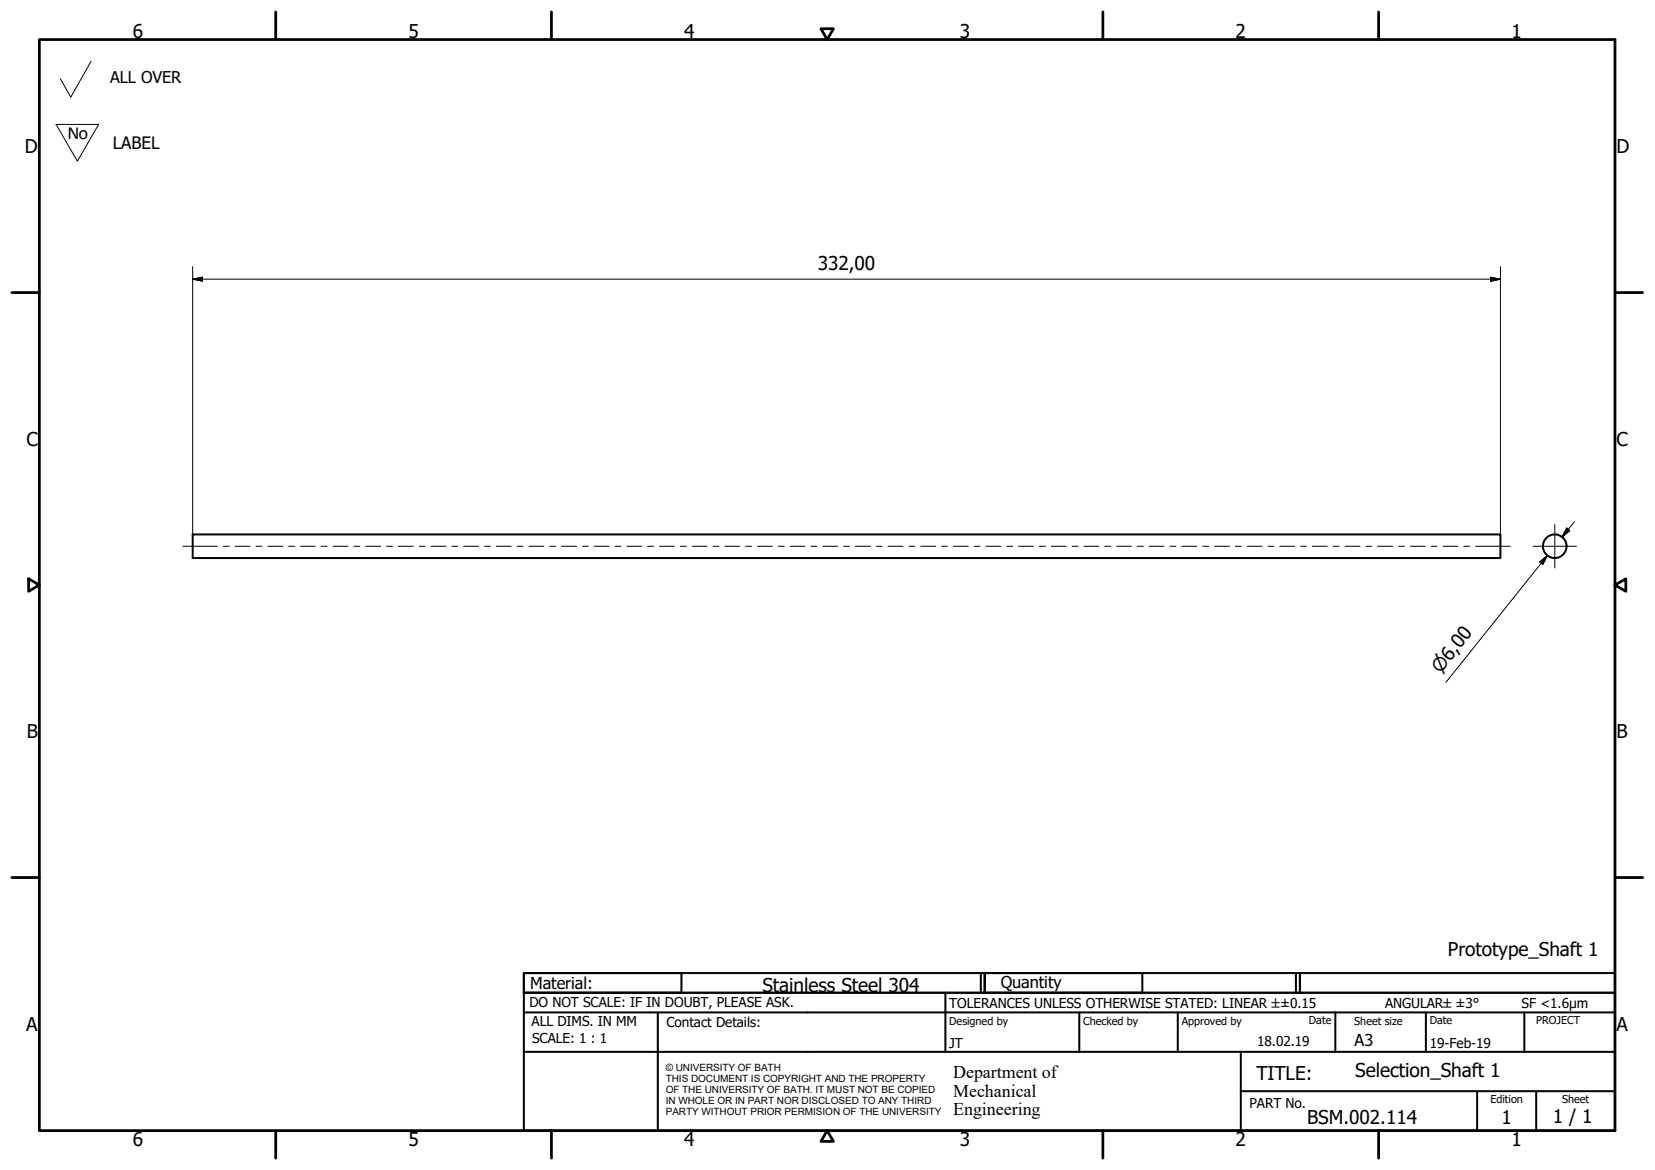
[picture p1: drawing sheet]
<svg xmlns="http://www.w3.org/2000/svg" width="420mm" height="297mm" viewBox="0 0 420 297" stroke-linecap="round" stroke-linejoin="round" font-family="sans-serif">
<!-- layer: Visible (ISO) -->
<g fill="none" stroke="#000" stroke-width=".51">
<path d="M48.9 135.7h332v6h-332z"/>
<circle cx="394.7" cy="138.7" r="3"/>
</g>
<!-- layer: Border (ISO) -->
<g fill="none" stroke="#000" stroke-width=".7">
<path d="M10 10h400v277h-400zM70 3v7M140 3v7M208.4 7.3h3.2l-1.6 2.7zM280 3v7M350 3v7M3 74.3h7M410 74.3h7M7.3 146.9l2.7 1.6-2.7 1.6zM410 148.5l2.7-1.6v3.2zM3 222.8h7M410 222.8h7"/>
<path d="M70 287v7M140 287v7M210 287l1.6 2.8h-3.2zM280 287v7M350 287v7"/>
</g>
<!-- layer: Title (ISO) -->
<g fill="none" stroke="#000" stroke-width=".51">
<path d="M133 247h40v5h-40zM133 247h117v5h-117zM133 257v-5h277v5M133 257h277v30h-277zM167 257v30M240 252v15M249 247v5M250 247h40v5h-40zM250 247h80v5h-80zM274 257v10M299 257v10M329 247v5"/>
<path d="M330 247h80v5h-80zM339 257v10M362 257v10M387 257v10M133 267h277M315 277h95M315 267v20M375 277v10M390 277v10"/>
</g>
<!-- layer: Sketch Geometry (ISO) -->
<path d="M23.1 15.6l-5.1 9.1-2.7-4.7M14.2 31.6h10.8l-5.4 9.3z" fill="none" stroke="#000" stroke-width=".25"/>
<!-- layer: Centerline (ISO) -->
<g fill="none" stroke="#000" stroke-width=".25">
<path d="M46.4 138.7h8.8M56.7 138.7h1.5M59.7 138.7h3.8M65 138.7h1.5M68 138.7h3.8M73.3 138.7h1.5M76.3 138.7h3.8M81.6 138.7h1.5M84.6 138.7h3.7M89.9 138.7h1.5M92.9 138.7h3.7M98.1 138.7h1.5"/>
<path d="M101.1 138.7h3.8M106.4 138.7h1.5M109.4 138.7h3.8M114.7 138.7h1.5M117.7 138.7h3.8M123 138.7h1.5M126 138.7h3.8M131.3 138.7h1.5M134.3 138.7h3.8M139.6 138.7h1.5M142.6 138.7h3.8M147.9 138.7h1.5"/>
<path d="M150.9 138.7h3.7M156.1 138.7h1.5M159.2 138.7h3.7M164.4 138.7h1.5M167.4 138.7h3.8M172.7 138.7h1.5M175.7 138.7h3.8M181 138.7h1.5M184 138.7h3.8M189.3 138.7h1.5M192.3 138.7h3.8M197.6 138.7h1.5"/>
<path d="M200.6 138.7h3.8M205.9 138.7h1.5M208.9 138.7h3.8M214.2 138.7h1.5M217.2 138.7h3.8M222.4 138.7h1.5M225.4 138.7h3.8M230.7 138.7h1.5M233.7 138.7h3.8M239 138.7h1.5M242 138.7h3.8M247.3 138.7h1.5"/>
<path d="M250.3 138.7h3.8M255.6 138.7h1.5M258.6 138.7h3.8M263.9 138.7h1.5M266.9 138.7h3.8M272.2 138.7h1.5M275.2 138.7h3.8M280.5 138.7h1.5M283.5 138.7h3.8M288.8 138.7h1.5M291.7 138.7h3.8M297 138.7h1.5"/>
<path d="M300 138.7h3.8M305.3 138.7h1.5M308.3 138.7h3.8M313.6 138.7h1.5M316.6 138.7h3.8M321.9 138.7h1.5M324.9 138.7h3.8M330.2 138.7h1.5M333.2 138.7h3.8M338.5 138.7h1.5M341.5 138.7h3.8M346.8 138.7h1.5"/>
<path d="M349.8 138.7h3.7M355 138.7h1.6M358.1 138.7h3.7M363.3 138.7h1.5M366.3 138.7h3.8M371.6 138.7h1.5M374.6 138.7h8.8"/>
</g>
<!-- layer: Center Mark (ISO) -->
<path d="M389.2 138.7h11M394.7 133.2v11" fill="none" stroke="#000" stroke-width=".25"/>
<!-- layer: Dimension (ISO) -->
<path d="M48.9 70.9l2.5-.5v1zM48.9 70.9h332M48.9 67.7v68M378.4 70.4l2.5 .5-2.5 .5zM380.9 67.7v68M397.7 134.1l.8 .6-1.9 1.6zM399.7 132.4l-3.1 3.9M390.9 142.7l1.9-1.7-1.1 2.3zM391.3 143l1.5-2-25.7 32.2" fill="none" stroke="#000" stroke-width=".25"/>
<path d="M48.9 70.9l2.5-.5zM48.9 70.9l2.5-.5v1zM378.4 71.4l2.5-.5zM378.4 70.4l2.5 .5-2.5 .5zM397.7 134.1l-1.1 2.2zM397.7 134.1l.8 .6-1.9 1.6zM392.8 141l-1.1 2.3zM390.9 142.7l1.9-1.7-1.1 2.3z" fill="#000" stroke="#000" stroke-width=".25"/>
<g font-size="4.8">
<text x="33.7" y="9.6">6</text>
<text x="103.7" y="9.6">5</text>
<text x="173.7" y="9.6">4</text>
<text x="243.7" y="9.6">3</text>
<text x="313.7" y="9.6">2</text>
<text x="383.7" y="9.6">1</text>
<text x="6.3" y="38.9">D</text>
<text x="410.4" y="38.9">D</text>
<text x="207.6" y="68.5">332,00</text>
<text x="6.7" y="113.2">C</text>
<text x="410.4" y="113.2">C</text>
<text x="6.8" y="187.4">B</text>
<text x="410.4" y="187.4">B</text>
<text x="367.6" y="242.8">Prototype_Shaft 1</text>
<text x="193.5" y="251.9">Stainless Steel 304</text>
<text x="6.7" y="261.7">A</text>
<text x="410.4" y="261.7">A</text>
<text x="319" y="274.2">TITLE:</text>
<text x="344.1" y="273.5">Selection_Shaft 1</text>
<text x="331.9" y="285.3">BSM.002.114</text>
<text x="381.2" y="285.3">1</text>
<text x="394.2" y="285">1 / 1</text>
<text x="33.7" y="291">6</text>
<text x="103.7" y="290.9">5</text>
<text x="173.7" y="290.9">4</text>
<text x="243.7" y="291">3</text>
<text x="313.7" y="291">2</text>
<text x="383.7" y="290.9">1</text>
</g>
<text font-size="4.7" x="17.1" y="35.4">No</text>
<g font-size="4.6">
<text x="365.7" y="171.1" transform="rotate(-51 365.7 171.1)">⌀6,00</text>
<text x="242" y="273.7">Department of</text>
<text x="242" y="278.4">Mechanical</text>
<text x="242" y="283.2">Engineering</text>
</g>
<text font-size="4.3" x="28.6" y="37.8">LABEL</text>
<g font-size="4.1">
<text x="28" y="21.1">ALL OVER</text>
<text x="134.6" y="251.1">Material:</text>
<text x="254" y="250.8">Quantity</text>
<text x="343.9" y="265.6">A3</text>
</g>
<g font-size="3.5">
<text x="134.4" y="255.6">DO NOT SCALE: IF IN DOUBT, PLEASE ASK.</text>
<text x="241" y="256">TOLERANCES UNLESS OTHERWISE STATED: LINEAR ±±0.15</text>
<text x="351.6" y="256">ANGULAR±±3°</text>
<text x="386.3" y="256">SF &lt;1.6µm</text>
<text x="134.9" y="260.6">ALL DIMS. IN MM</text>
<text x="169.2" y="260.6">Contact Details:</text>
<text x="135.1" y="264.8">SCALE: 1 : 1</text>
<text x="241" y="266">JT</text>
<text x="319.2" y="265.5">18.02.19</text>
<text x="363" y="266">19-Feb-19</text>
<text x="317.2" y="281.2">PART No.</text>
</g>
<g font-size="2.8">
<text x="241" y="260.1">Designed by</text>
<text x="275" y="260.1">Checked by</text>
<text x="300" y="260.1">Approved by</text>
<text x="332.3" y="260">Date</text>
<text x="343.8" y="260.1">Sheet size</text>
<text x="363" y="260">Date</text>
<text x="390" y="260.1">PROJECT</text>
<text x="378.4" y="280.1">Edition</text>
<text x="396.6" y="280.1">Sheet</text>
</g>
<g font-size="2.5">
<text x="169" y="271.9">© UNIVERSITY OF BATH</text>
<text x="169" y="274.7">THIS DOCUMENT IS COPYRIGHT AND THE PROPERTY</text>
<text x="169" y="277.5">OF THE UNIVERSITY OF BATH. IT MUST NOT BE COPIED</text>
<text x="169" y="280.4">IN WHOLE OR IN PART NOR DISCLOSED TO ANY THIRD</text>
<text x="169" y="283.2">PARTY WITHOUT PRIOR PERMISION OF THE UNIVERSITY</text>
</g>
</svg>
